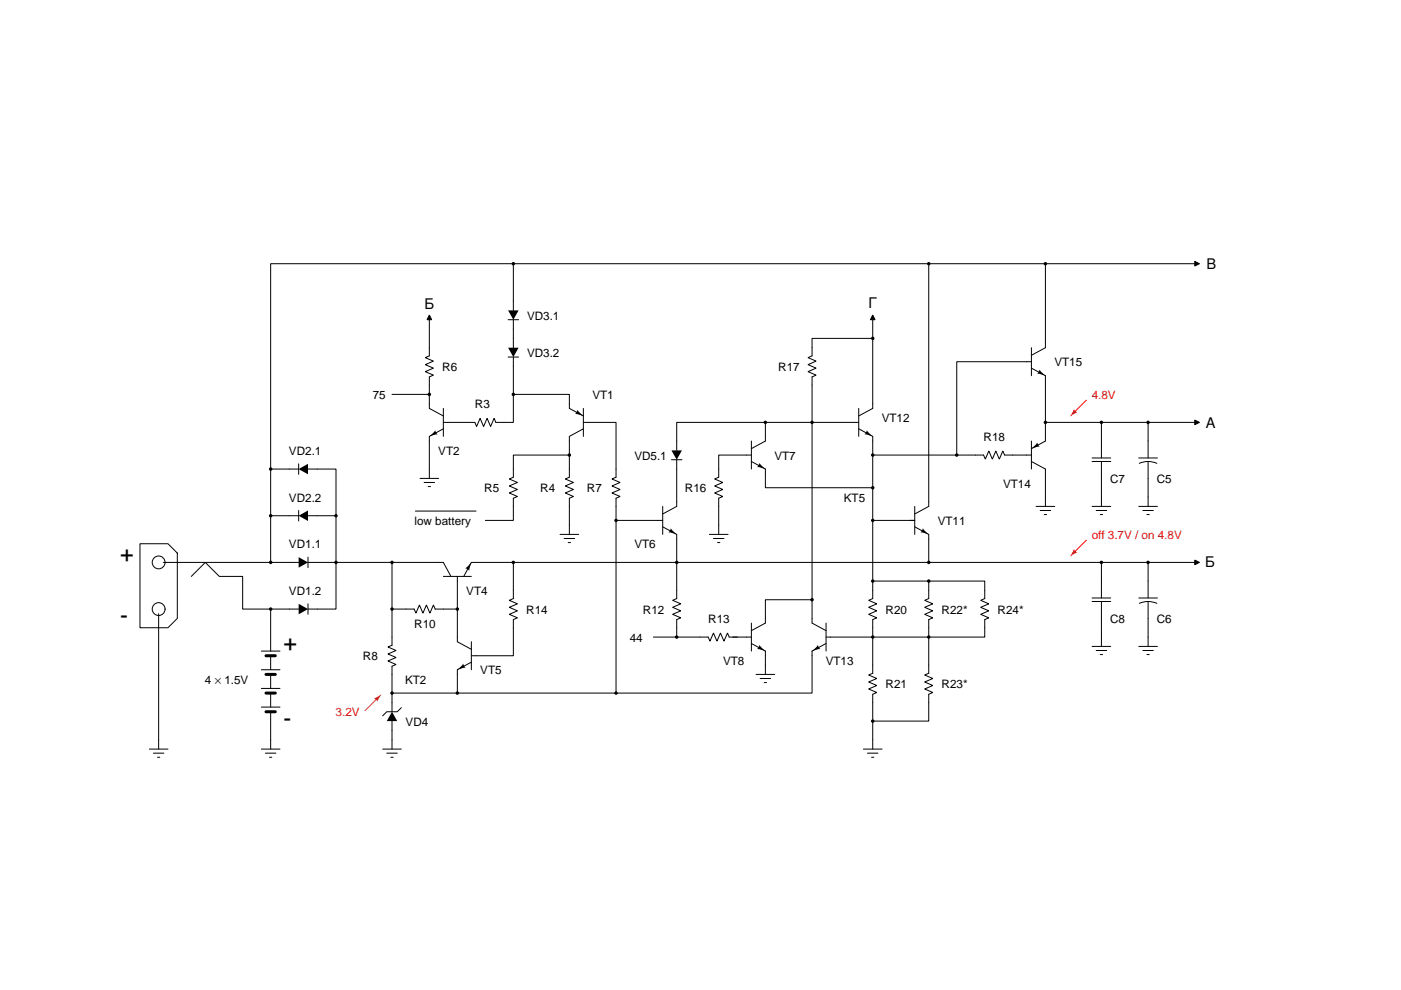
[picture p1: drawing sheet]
<svg xmlns="http://www.w3.org/2000/svg" width="297mm" height="210mm" viewBox="0 0 297 210" stroke-linecap="round" stroke-linejoin="round" font-family="sans-serif">
<g fill="none" stroke="#000" stroke-width=".21">
<path d="M108.8 55.9v9.9M196.9 55.9v51.5l-3 1.6M221.6 55.9v17.8l-2.9 1.6M253.3 55.4l1 .5-1 .5zM253.3 55.9h-195.9v63.3M91 66.8l.5 1h-1zM91 67.8v7.7l-.8 .3 1.7 .8-1.7 .7 1.7 .8-1.7 .7 1.7 .7-.9 .4v6.7l3 1.6M107.7 67.8h2.3M107.7 75.7h2.3M108.8 75.7v13.9h-3.7l-.3-.9-.8 1.7-.7-1.7-.8 1.7-.7-1.7-.8 1.7-.3-.8h-6.7M108.8 67.8v5.9M185 66.8l.5 1h-1z"/>
<path d="M185 71.7h-12.8v3.8l-.9 .3 1.7 .8-1.7 .7 1.7 .8-1.7 .7 1.7 .7-.8 .4v52.2l2.9 1.6M185 67.8v18.8l-2.9 1.6M218.7 76.7h-15.9v19.8M218.7 73.7v6M218.7 78.1l2.9 1.6v13.8l-2.9 1.6M57.4 99.5h5.9M63.3 98.3v2.3M65.3 99.5h5.9v29.6h-5.9M83.1 83.6h7.9M94 86.6v5.9M94 90.9l-3 1.6v8.9M108.8 83.6h11.9v3l3 1.6"/>
<path d="M120.7 96.5h-11.9v4.7l-.8 .4 1.7 .7-1.7 .7 1.7 .8-1.7 .7 1.7 .8-.9 .3v4.7h-5.9M123.7 90.9l-3 1.6v8.7l-.9 .4 1.8 .7-1.8 .7 1.8 .8-1.8 .7 1.8 .8-.9 .3v7.7M123.7 89.6h6.9v11.6l-.9 .4 1.8 .7-1.8 .7 1.8 .8-1.8 .7 1.8 .8-.9 .3v41.4M123.7 86.6v5.9M142.4 97.5h2.2M143.5 97.5v9.9l-3 1.6M159.3 96.5h-6.9v4.7l-.9 .4 1.7 .7-1.7 .7 1.7 .8-1.7 .7 1.7 .8-.8 .3v7.7M159.3 97.8l3 1.7v3.9h22.7M159.3 93.5v6M162.3 89.6v3.9l-3 1.6M182.1 89.6h-38.6v5.9M182.1 90.9l2.9 1.6v34.4l-.8 .4 1.7 .7-1.7 .8 1.7 .7-1.7 .8 1.7 .7-.9 .4v11.3l-.8 .4 1.7 .8-1.7 .7 1.7 .7-1.7 .8 1.7 .7-.9 .4v11.6"/>
<path d="M182.1 86.6v5.9M185 96.5h23.5l.4 .8 .8-1.7 .7 1.7 .7-1.7 .8 1.7 .7-1.7 .4 .9h5.7M218.7 93.5v6M218.7 97.8l2.9 1.7v7.9M221.6 89.6h31.7M231.5 97.1h4M231.5 97.8h4M233.5 89.6v7.5M233.5 97.8v9.6M241.4 97.1h4M241.6 98.2a4.6 4.6 0 0 1 3.7 0M243.4 89.6v7.5"/>
<path d="M243.4 97.8v9.6M253.3 89.1l1 .5-1 .5zM29.7 115.3h5.9l2 2v13.8l-2 2h-5.9zM34.6 119.2h28.7M57.4 109.3h5.9M63.3 108.2v2.3M65.3 119.2h28.7l1.6 3M65.3 118.1v2.3M65.3 109.3h5.9M83.1 119.2v17.6l-.9 .4 1.8 .7-1.8 .8 1.8 .7-1.8 .7 1.8 .8-.9 .4v9.6M88.1 108.4h12.8M89 101.4h4"/>
<path d="M89.9 102.3h2.2M90.8 103.2h.5M108.8 119.2v7.7l-.8 .4 1.7 .7-1.7 .8 1.7 .7-1.7 .8 1.7 .7-.9 .4v7.6h-8.9M118.7 113.3h4M119.6 114.2h2.2M120.5 115h.5M130.6 110.3h9.9M140.5 111.7l3 1.6v13.6l-.9 .4 1.7 .7-1.7 .8 1.7 .7-1.7 .8 1.7 .7-.8 .4v3.7M140.5 107.4v5.9M150.4 113.3h4M151.3 114.2h2.2M152.1 115h.5"/>
<path d="M185 110.3h8.9M193.9 107.4v5.9M193.9 111.7l3 1.6v5.9M219.7 107.4h3.9M220.5 108.2h2.3M221.4 109.1h.5M231.5 107.4h4M232.4 108.2h2.2M233.3 109.1h.5M233.5 119.2v7.6M241.4 107.4h4M242.3 108.2h2.2"/>
<path d="M243.2 109.1h.5M243.4 119.2v7.6M253.3 118.7l1 .5-1 .5zM253.3 119.2h-153.4l-1.6 3M33.6 130.1v28.7M40.6 122.2l2.9-3 3 3h4.9v6.9h11.9M55.4 138h4M57.4 129.1v8.9M57.4 139v3M65.3 128v2.3M83.1 129.1h4.7l.4 .9 .7-1.7 .8 1.7 .7-1.7 .8 1.7 .7-1.7 .4 .8h4.7M94 122.2h5.9"/>
<path d="M97 122.2v13.9l2.9 1.6M99.9 136.1v5.9M138.5 135.1h11.7l.3 .8 .8-1.7 .7 1.7 .8-1.7 .7 1.7 .7-1.7 .4 .9h4.7M159.3 132.1v5.9M159.3 136.4l3 1.6v5M172.2 127.2h-9.9v4.9l-3 1.6M175.1 136.4l-2.9 1.6v9h-89.1M175.1 132.1v5.9M185 123.2h23.8v3.7l-.9 .4 1.8 .7-1.8 .8 1.8 .7-1.8 .8 1.8 .7-.9 .4v3.7h-33.7M196.9 123.2v3.7l-.9 .4 1.8 .7-1.8 .8 1.8 .7-1.8 .8 1.8 .7-.9 .4v11.3l-.9 .4 1.8 .8-1.8 .7 1.8 .7-1.8 .8 1.8 .7-.9 .4v5.7h-11.9M231.5 137.1h4M231.5 126.8h4"/>
<path d="M231.5 127.5h4M232.4 137.9h2.2M233.3 138.8h.5M233.5 127.5v9.6M241.4 137.1h4M241.4 126.8h4M241.6 127.9a4.6 4.6 0 0 1 3.7 0M242.3 137.9h2.2M243.2 138.8h.5M243.4 127.5v9.6M31.7 158.8h3.9M32.5 159.7h2.2"/>
<path d="M55.4 142h4M55.4 146h4M55.4 149.9h4M55.4 158.8h4M56.3 159.7h2.2M57.4 143v3M57.4 147v2.9M57.4 150.9v7.9M81.1 158.8h4M82 159.7h2.2M83.1 152.9v5.9M85.1 150l-.9 .9h-2.2l-.9 .9"/>
<path d="M99.9 140.4l-2.9 1.6v5M160.3 143h4M161.2 143.9h2.2M162 144.7h.5M183.1 158.8h3.9M183.9 159.7h2.2M33.4 160.6h.5M57.1 160.6h.5M82.9 160.6h.5M184.8 160.6h.5"/>
<circle cx="33.6" cy="119.2" r="1.36"/>
<circle cx="33.6" cy="129.1" r="1.36"/>
</g>
<path d="M56.4 139h2M56.4 143h2M56.4 147h2M56.4 150.9h2" fill="none" stroke="#000" stroke-width=".64"/>
<g fill="#000">
<path d="M253.3 55.4l1 .5-1 .5zM91 66.8l.5 1h-1zM107.7 65.8h2.3l-1.2 2zM107.7 73.7h2.3l-1.2 2zM185 66.8l.5 1h-1zM142.4 95.5h2.2l-1.1 2zM253.3 89.1l1 .5-1 .5zM63.3 109.3l2-1.1v2.3zM63.3 99.5l2-1.2v2.3zM253.3 118.7l1 .5-1 .5zM63.3 118.1l2 1.1-2 1.2zM63.3 128l2 1.1-2 1.2z"/>
<path d="M83.1 150.9l1.1 2h-2.2z"/>
<path d="M220.4 78.4l1.2 1.3-1.7-.5z" fill-rule="evenodd"/>
<path d="M92.3 91.2l.5 .9-1.8 .4z" fill-rule="evenodd"/>
<path d="M122.4 86.9l1.3 1.3-1.8-.4z" fill-rule="evenodd"/>
<path d="M161 98.2l1.3 1.3-1.8-.5z" fill-rule="evenodd"/>
<path d="M183.8 91.2l1.2 1.3-1.7-.4z" fill-rule="evenodd"/>
<path d="M219.9 93.8l.5 .9-1.7 .4z" fill-rule="evenodd"/>
<path d="M142.2 112l1.3 1.3-1.8-.4z" fill-rule="evenodd"/>
<path d="M195.7 112l1.2 1.3-1.7-.4z" fill-rule="evenodd"/>
<path d="M98.6 120.5l1.3-1.3-.4 1.8z" fill-rule="evenodd"/>
<path d="M161 136.8l1.3 1.2-1.8-.4z" fill-rule="evenodd"/>
<path d="M173.4 136.8l.5 .8-1.7 .4z" fill-rule="evenodd"/>
<path d="M98.2 140.7l.5 .9-1.7 .4z" fill-rule="evenodd"/>
<circle cx="108.8" cy="55.9" r=".37"/>
<circle cx="196.9" cy="55.9" r=".37"/>
<circle cx="221.6" cy="55.9" r=".37"/>
<circle cx="185" cy="71.7" r=".37"/>
<circle cx="57.4" cy="99.5" r=".37"/>
<circle cx="91" cy="83.6" r=".37"/>
<circle cx="108.8" cy="83.6" r=".37"/>
<circle cx="120.7" cy="96.5" r=".37"/>
<circle cx="162.3" cy="89.6" r=".37"/>
<circle cx="172.2" cy="89.6" r=".37"/>
<circle cx="185" cy="96.5" r=".37"/>
<circle cx="202.8" cy="96.5" r=".37"/>
<circle cx="221.6" cy="89.6" r=".37"/>
<circle cx="233.5" cy="89.6" r=".37"/>
<circle cx="243.4" cy="89.6" r=".37"/>
<circle cx="57.4" cy="109.3" r=".37"/>
<circle cx="57.4" cy="119.2" r=".37"/>
<circle cx="71.2" cy="109.3" r=".37"/>
<circle cx="71.2" cy="119.2" r=".37"/>
<circle cx="83.1" cy="119.2" r=".37"/>
<circle cx="108.8" cy="119.2" r=".37"/>
<circle cx="130.6" cy="110.3" r=".37"/>
<circle cx="143.5" cy="119.2" r=".37"/>
<circle cx="185" cy="110.3" r=".37"/>
<circle cx="185" cy="103.4" r=".37"/>
<circle cx="196.9" cy="119.2" r=".37"/>
<circle cx="233.5" cy="119.2" r=".37"/>
<circle cx="243.4" cy="119.2" r=".37"/>
<circle cx="57.4" cy="129.1" r=".37"/>
<circle cx="83.1" cy="129.1" r=".37"/>
<circle cx="97" cy="129.1" r=".37"/>
<circle cx="143.5" cy="135.1" r=".37"/>
<circle cx="172.2" cy="127.2" r=".37"/>
<circle cx="185" cy="135.1" r=".37"/>
<circle cx="185" cy="123.2" r=".37"/>
<circle cx="196.9" cy="135.1" r=".37"/>
<circle cx="196.9" cy="123.2" r=".37"/>
<circle cx="83.1" cy="147" r=".37"/>
<circle cx="97" cy="147" r=".37"/>
<circle cx="130.6" cy="147" r=".37"/>
<circle cx="185" cy="152.9" r=".37"/>
</g>
<path d="M80 148.1l-2.6 2.6" fill="none" stroke="#f00" stroke-width=".21"/>
<path d="M79.3 148.1l1.6-.9-.9 1.6z" fill-rule="evenodd" fill="#f00"/>
<path d="M230.3 84.8l-2.6 2.7" fill="none" stroke="#f00" stroke-width=".21"/>
<path d="M227.7 86.8l.7 .7-1.6 .8z" fill-rule="evenodd" fill="#f00"/>
<path d="M230.3 114.5l-2.6 2.6" fill="none" stroke="#f00" stroke-width=".21"/>
<path d="M227.7 116.4l.7 .7-1.6 .9z" fill-rule="evenodd" fill="#f00"/>
<g font-size="4.9">
<text x="25.5" y="119.2">+</text>
<text x="25.5" y="132.1">-</text>
<text x="60.1" y="138">+</text>
<text x="60.1" y="153.9">-</text>
</g>
<g font-size="3.1">
<text x="255.8" y="56.9">В</text>
<text x="90" y="65.5">Б</text>
<text x="184.1" y="65.3">Г</text>
<text x="255.7" y="90.7">А</text>
<text x="255.6" y="120.2">Б</text>
</g>
<g font-size="2.5">
<text x="111.7" y="67.8">VD3.1</text>
<text x="111.7" y="75.7">VD3.2</text>
<text x="223.6" y="77.7">VT15</text>
<text x="93.8" y="78.7">R6</text>
<text x="165" y="78.7">R17</text>
<text x="79" y="84.6">75</text>
<text x="100.7" y="86.6">R3</text>
<text x="125.6" y="84.6">VT1</text>
<text x="186.9" y="89.6">VT12</text>
<text x="208.6" y="93.5">R18</text>
<text x="61.3" y="96.5">VD2.1</text>
<text x="92.9" y="96.5">VT2</text>
<text x="134.5" y="97.5">VD5.1</text>
<text x="164.2" y="97.5">VT7</text>
<text x="61.3" y="106.4">VD2.2</text>
<text x="102.7" y="104.4">R5</text>
<text x="114.5" y="104.4">R4</text>
<text x="124.4" y="104.4">R7</text>
<text x="145.2" y="104.4">R16</text>
<text x="178.9" y="106.4">KT5</text>
<text x="212.7" y="103.4">VT14</text>
<text x="235.4" y="102.4">C7</text>
<text x="245.3" y="102.4">C5</text>
<text x="87.9" y="111.3">low battery</text>
<text x="198.8" y="111.3">VT11</text>
<text x="61.3" y="116.3">VD1.1</text>
<text x="134.5" y="116.3">VT6</text>
<text x="61.3" y="126.2">VD1.2</text>
<text x="98.9" y="126.2">VT4</text>
<text x="111.6" y="130.1">R14</text>
<text x="136.3" y="130.1">R12</text>
<text x="187.8" y="130.1">R20</text>
<text x="199.6" y="130.1">R22*</text>
<text x="211.5" y="130.1">R24*</text>
<text x="87.8" y="133.1">R10</text>
<text x="133.5" y="136.1">44</text>
<text x="150.2" y="132.1">R13</text>
<text x="235.4" y="132.1">C8</text>
<text x="245.3" y="132.1">C6</text>
<text x="76.9" y="140">R8</text>
<text x="101.8" y="143">VT5</text>
<text x="153.3" y="141">VT8</text>
<text x="175.1" y="141">VT13</text>
<text x="43.5" y="145">4 × 1.5V</text>
<text x="85.9" y="145">KT2</text>
<text x="187.8" y="146">R21</text>
<text x="199.6" y="146">R23*</text>
<text x="86" y="153.9">VD4</text>
</g>
<g font-size="2.5" fill="#f00">
<text x="231.5" y="84.6">4.8V</text>
<text x="231.5" y="114.3">off 3.7V / on 4.8V</text>
<text x="71.2" y="151.9">3.2V</text>
</g>
</svg>
